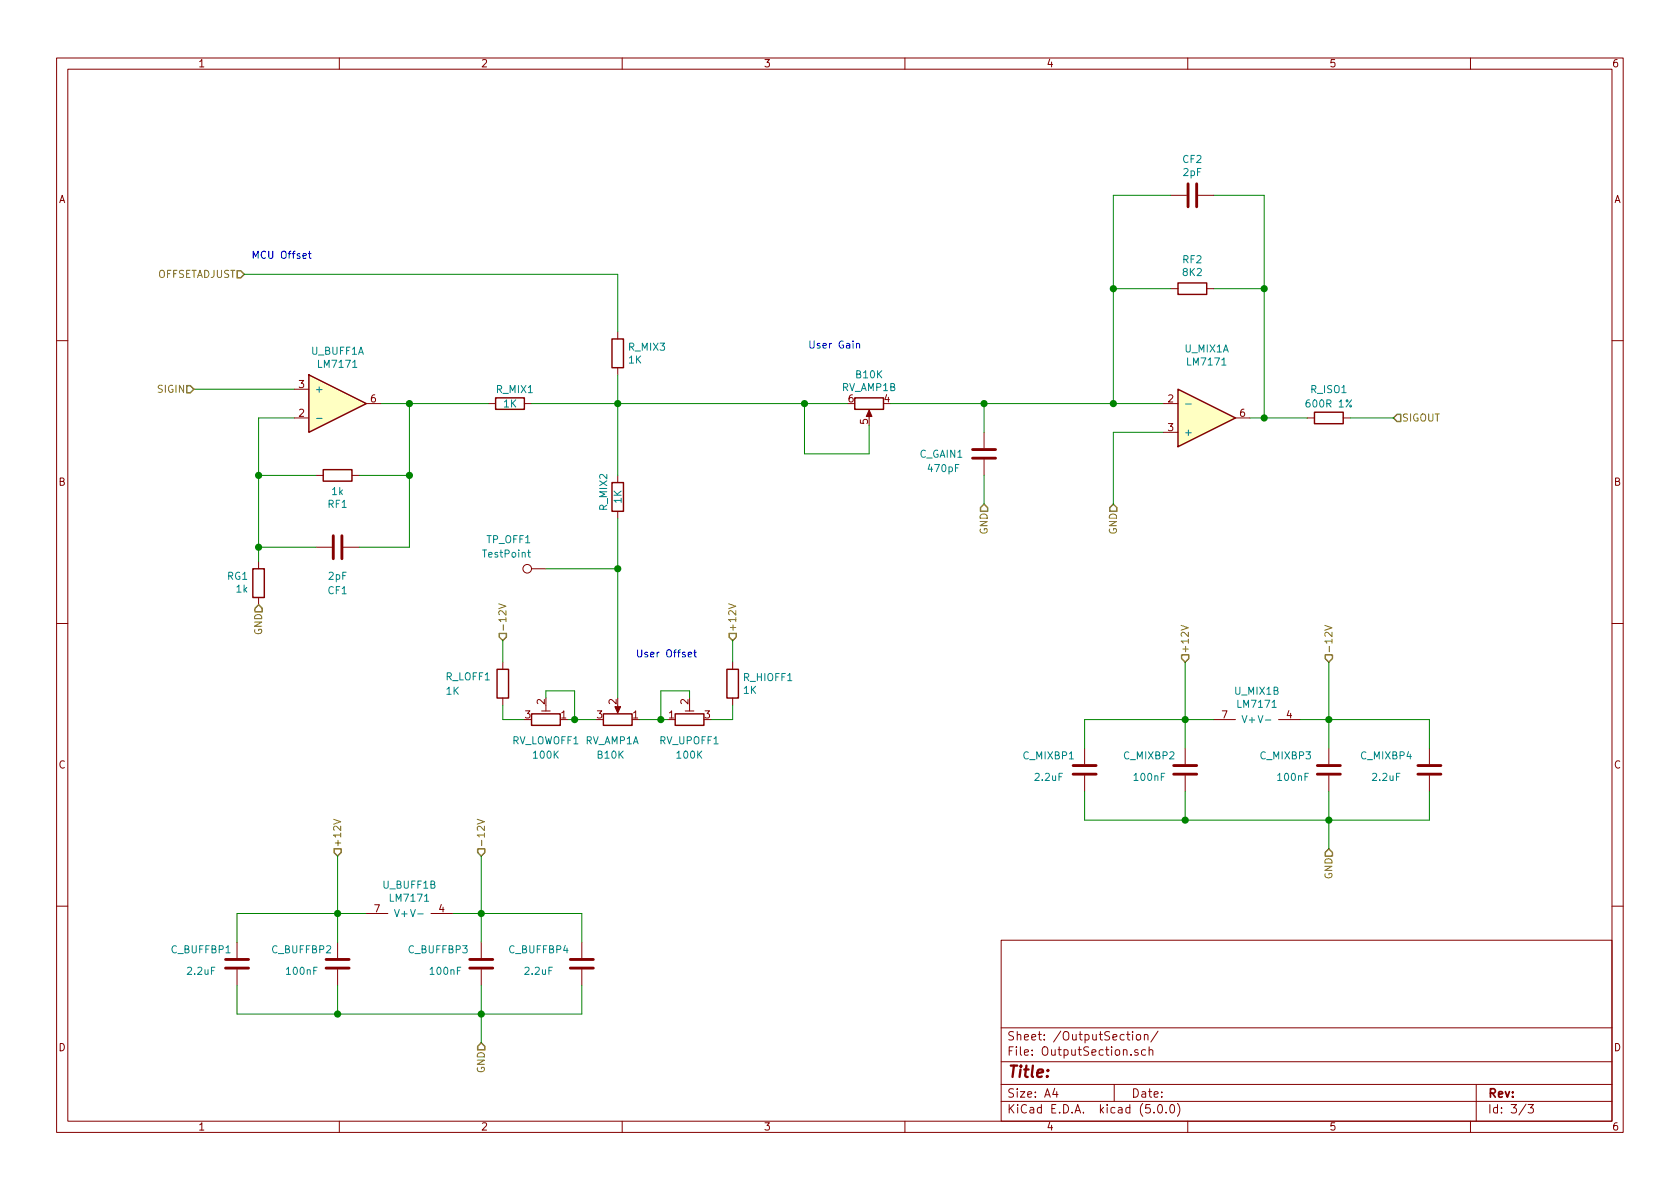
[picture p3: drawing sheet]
EESchema Schematic File Version 4
EELAYER 30 0
EELAYER END
$Descr A4 11693 8268
encoding utf-8
Sheet 3 3
Title ""
Date ""
Rev ""
Comp ""
Comment1 ""
Comment2 ""
Comment3 ""
Comment4 ""
$EndDescr
$Comp
L Device:R R_MIX2
U 1 1
P 4300 3450
F 0 "R_MIX2" V 4200 3550 50  0000 R CNN
F 1 "1K" V 4300 3500 50  0000 R CNN
F 2 "Resistor_SMD:R_0805_2012Metric_Pad1.15x1.40mm_HandSolder" V 4230 3450 50  0001 C CNN
F 3 "~" H 4300 3450 50  0001 C CNN
	1    4300 3450
	1    0    0    1   
$EndComp
$Comp
L Device:R R_MIX1
U 1 1
P 3550 2800
F 0 "R_MIX1" V 3450 2900 50  0000 R CNN
F 1 "1K" V 3550 2850 50  0000 R CNN
F 2 "Resistor_SMD:R_0805_2012Metric_Pad1.15x1.40mm_HandSolder" V 3480 2800 50  0001 C CNN
F 3 "~" H 3550 2800 50  0001 C CNN
	1    3550 2800
	0    -1   1    0   
$EndComp
Wire Wire Line
	5100 5000 4950 5000
Wire Wire Line
	2050 2900 1800 2900
Wire Wire Line
	1800 2900 1800 3300
Wire Wire Line
	2850 3300 2850 2800
Wire Wire Line
	1350 2700 2050 2700
Wire Wire Line
	3500 5000 3650 5000
$Comp
L Device:R R_ISO1
U 1 1
P 9250 2900
F 0 "R_ISO1" V 9050 2900 50  0000 C CNN
F 1 "600R 1%" V 9150 2900 50  0000 C CNN
F 2 "Resistor_SMD:R_0805_2012Metric_Pad1.15x1.40mm_HandSolder" V 9180 2900 50  0001 C CNN
F 3 "~" H 9250 2900 50  0001 C CNN
	1    9250 2900
	0    1    1    0   
$EndComp
$Comp
L Device:R_POT_TRIM RV_UPOFF1
U 1 1
P 4800 5000
F 0 "RV_UPOFF1" V 4650 5000 50  0000 C CNN
F 1 "100K" V 4550 5000 50  0000 C CNN
F 2 "Potentiometer_THT:Potentiometer_Piher_PT-6-V_Vertical" H 4800 5000 50  0001 C CNN
F 3 "~" H 4800 5000 50  0001 C CNN
F 4 "652-3296Y-1-104LF" H -650 3650 50  0001 C CNN "MouserPartNo"
	1    4800 5000
	0    -1   -1   0   
$EndComp
Wire Wire Line
	4800 4850 4800 4800
Wire Wire Line
	4800 4800 4600 4800
Wire Wire Line
	4600 4800 4600 5000
Wire Wire Line
	4600 5000 4650 5000
Wire Wire Line
	3800 4800 4000 4800
Wire Wire Line
	4000 4800 4000 5000
Connection ~ 4000 5000
Wire Wire Line
	4000 5000 3950 5000
Wire Wire Line
	3800 4800 3800 4850
Connection ~ 4600 5000
$Comp
L Device:C C_GAIN1
U 1 1
P 6850 3150
F 0 "C_GAIN1" H 6400 3150 50  0000 L CNN
F 1 "470pF" H 6450 3050 50  0000 L CNN
F 2 "Capacitor_SMD:C_0805_2012Metric_Pad1.15x1.40mm_HandSolder" H 6888 3000 50  0001 C CNN
F 3 "~" H 6850 3150 50  0001 C CNN
	1    6850 3150
	1    0    0    -1  
$EndComp
Wire Wire Line
	6850 3000 6850 2800
$Comp
L Device:R_POT_Dual_Separate RV_AMP1
U 1 1
P 4300 5000
F 0 "RV_AMP1" V 4150 5150 50  0000 R CNN
F 1 "B10K" V 4050 5050 50  0000 R CNN
F 2 "PTH901:PTH901" H 4300 5000 50  0001 C CNN
F 3 "~" H 4300 5000 50  0001 C CNN
F 4 "652-PTH901-030S-103B" H -700 3300 50  0001 C CNN "MouserPartNo"
	1    4300 5000
	0    1    -1   0   
$EndComp
$Comp
L Device:R_POT_Dual_Separate RV_AMP1
U 2 1
P 6050 2800
F 0 "RV_AMP1" V 5936 2800 50  0000 C CNN
F 1 "B10K" V 5847 2800 50  0000 C CNN
F 2 "PTH901:PTH901" H 6050 2800 50  0001 C CNN
F 3 "~" H 6050 2800 50  0001 C CNN
F 4 "652-PTH901-030S-103B" H -3450 -1150 50  0001 C CNN "MouserPartNo"
	2    6050 2800
	0    1    1    0   
$EndComp
Text HLabel 1350 2700 0    50   Input ~ 0
SIGIN
Text HLabel 5100 4450 1    50   Input ~ 0
+12V
Text HLabel 3500 4450 1    50   Input ~ 0
-12V
Text HLabel 9700 2900 2    50   Input ~ 0
SIGOUT
Wire Wire Line
	9700 2900 9400 2900
Wire Wire Line
	4450 5000 4600 5000
Wire Wire Line
	4000 5000 4150 5000
$Comp
L Device:C C_GAINBP?
U 1 1
P 8250 5350
AR Path="/5BC85CD1" Ref="C_GAINBP?"  Part="1" 
AR Path="/5BBD761F/5BC85CD1" Ref="C_MIXBP2"  Part="1" 
F 0 "C_MIXBP2" H 8000 5450 50  0000 C CNN
F 1 "100nF" H 8000 5300 50  0000 C CNN
F 2 "Capacitor_SMD:C_0805_2012Metric_Pad1.15x1.40mm_HandSolder" H 8288 5200 50  0001 C CNN
F 3 "~" H 8250 5350 50  0001 C CNN
	1    8250 5350
	1    0    0    -1  
$EndComp
$Comp
L Device:C C_GAINBP?
U 1 1
P 9250 5350
AR Path="/5BC85CDF" Ref="C_GAINBP?"  Part="1" 
AR Path="/5BBD761F/5BC85CDF" Ref="C_MIXBP3"  Part="1" 
F 0 "C_MIXBP3" H 8950 5450 50  0000 C CNN
F 1 "100nF" H 9000 5300 50  0000 C CNN
F 2 "Capacitor_SMD:C_0805_2012Metric_Pad1.15x1.40mm_HandSolder" H 9288 5200 50  0001 C CNN
F 3 "~" H 9250 5350 50  0001 C CNN
	1    9250 5350
	1    0    0    -1  
$EndComp
Wire Wire Line
	9250 5200 9250 5000
Wire Wire Line
	8250 5200 8250 5000
Wire Wire Line
	8250 5500 8250 5700
Wire Wire Line
	9250 5700 9250 5500
Connection ~ 9250 5700
$Comp
L Device:R_POT_TRIM RV_LOWOFF1
U 1 1
P 3800 5000
F 0 "RV_LOWOFF1" V 3650 5000 50  0000 C CNN
F 1 "100K" V 3550 5000 50  0000 C CNN
F 2 "Potentiometer_THT:Potentiometer_Piher_PT-6-V_Vertical" H 3800 5000 50  0001 C CNN
F 3 "~" H 3800 5000 50  0001 C CNN
F 4 "652-3296Y-1-104LF" H -1650 2950 50  0001 C CNN "MouserPartNo"
	1    3800 5000
	0    1    -1   0   
$EndComp
Text HLabel 6850 3500 3    50   Input ~ 0
GND
Wire Wire Line
	6850 3500 6850 3300
Wire Wire Line
	6850 2800 7750 2800
Connection ~ 7750 2800
Wire Wire Line
	7750 2800 8100 2800
Text HLabel 7750 3500 3    50   Input ~ 0
GND
Wire Wire Line
	7750 3500 7750 3000
Wire Wire Line
	7750 3000 8100 3000
Connection ~ 4300 2800
Text HLabel 8250 4600 1    50   Input ~ 0
+12V
Wire Wire Line
	8250 4600 8250 5000
Connection ~ 8250 5000
Text HLabel 9250 4600 1    50   Input ~ 0
-12V
Wire Wire Line
	9250 4600 9250 5000
Connection ~ 9250 5000
Text HLabel 9250 5900 3    50   Input ~ 0
GND
Wire Wire Line
	9250 5900 9250 5700
$Comp
L Connector:TestPoint TP_OFF1
U 1 1
P 3800 3950
F 0 "TP_OFF1" V 4000 4050 50  0000 L CNN
F 1 "TestPoint" V 3900 4050 50  0000 L CNN
F 2 "TestPoint:TestPoint_Pad_D2.0mm" H 4000 3950 50  0001 C CNN
F 3 "~" H 4000 3950 50  0001 C CNN
	1    3800 3950
	0    -1   -1   0   
$EndComp
$Comp
L Device:R R_LOFF1
U 1 1
P 3500 4750
F 0 "R_LOFF1" H 3100 4800 50  0000 L CNN
F 1 "1K" H 3100 4700 50  0000 L CNN
F 2 "Resistor_SMD:R_0805_2012Metric_Pad1.15x1.40mm_HandSolder" V 3430 4750 50  0001 C CNN
F 3 "~" H 3500 4750 50  0001 C CNN
	1    3500 4750
	1    0    0    -1  
$EndComp
$Comp
L Device:R R_HIOFF1
U 1 1
P 5100 4750
F 0 "R_HIOFF1" H 5170 4795 50  0000 L CNN
F 1 "1K" H 5170 4706 50  0000 L CNN
F 2 "Resistor_SMD:R_0805_2012Metric_Pad1.15x1.40mm_HandSolder" V 5030 4750 50  0001 C CNN
F 3 "~" H 5100 4750 50  0001 C CNN
	1    5100 4750
	1    0    0    -1  
$EndComp
Wire Wire Line
	3500 4450 3500 4600
Wire Wire Line
	3500 4900 3500 5000
Wire Wire Line
	5100 4600 5100 4450
Wire Wire Line
	5100 4900 5100 5000
$Comp
L Device:R RF1
U 1 1
P 2350 3300
F 0 "RF1" V 2146 3300 50  0000 C CNN
F 1 "1k" V 2235 3300 50  0000 C CNN
F 2 "Resistor_SMD:R_0805_2012Metric_Pad1.15x1.40mm_HandSolder" V 2280 3300 50  0001 C CNN
F 3 "~" H 2350 3300 50  0001 C CNN
	1    2350 3300
	0    1    -1   0   
$EndComp
Wire Wire Line
	2200 3300 1800 3300
Wire Wire Line
	2500 3300 2850 3300
Wire Wire Line
	2650 2800 2850 2800
Connection ~ 2850 2800
Wire Wire Line
	2850 2800 3400 2800
$Comp
L Device:R RG1
U 1 1
P 1800 4050
F 0 "RG1" H 1730 4005 50  0000 R CNN
F 1 "1k" H 1730 4094 50  0000 R CNN
F 2 "Resistor_SMD:R_0805_2012Metric_Pad1.15x1.40mm_HandSolder" V 1730 4050 50  0001 C CNN
F 3 "~" H 1800 4050 50  0001 C CNN
	1    1800 4050
	1    0    0    1   
$EndComp
Wire Wire Line
	1800 3900 1800 3800
Connection ~ 1800 3300
Wire Wire Line
	6200 2800 6850 2800
Connection ~ 6850 2800
Wire Wire Line
	5900 2800 5600 2800
Wire Wire Line
	6050 2950 6050 3150
Wire Wire Line
	6050 3150 5600 3150
Wire Wire Line
	5600 3150 5600 2800
Connection ~ 5600 2800
Wire Wire Line
	7750 2000 7750 2800
Wire Wire Line
	8700 2900 8800 2900
$Comp
L Device:R RF2
U 1 1
P 8300 2000
F 0 "RF2" V 8096 2000 50  0000 C CNN
F 1 "8K2" V 8185 2000 50  0000 C CNN
F 2 "Resistor_SMD:R_0805_2012Metric_Pad1.15x1.40mm_HandSolder" V 8230 2000 50  0001 C CNN
F 3 "~" H 8300 2000 50  0001 C CNN
	1    8300 2000
	0    1    1    0   
$EndComp
Wire Wire Line
	7750 2000 8150 2000
Wire Wire Line
	8450 2000 8800 2000
Wire Wire Line
	8800 2000 8800 2900
Connection ~ 8800 2900
Wire Wire Line
	8800 2900 9100 2900
Wire Wire Line
	4300 2800 5600 2800
Wire Wire Line
	4300 2800 4300 3300
Wire Wire Line
	4300 3600 4300 3950
Wire Wire Line
	3800 3950 4300 3950
Connection ~ 4300 3950
Wire Wire Line
	4300 3950 4300 4850
Text HLabel 1800 4200 3    50   Input ~ 0
GND
Wire Wire Line
	9050 5000 9250 5000
Wire Wire Line
	8250 5000 8450 5000
Wire Wire Line
	8250 5700 9250 5700
Wire Wire Line
	3700 2800 4300 2800
Text HLabel 1700 1900 0    50   Input ~ 0
OFFSETADJUST
$Comp
L Device:R R_MIX3
U 1 1
P 4300 2450
F 0 "R_MIX3" H 4370 2495 50  0000 L CNN
F 1 "1K" H 4370 2406 50  0000 L CNN
F 2 "Resistor_SMD:R_0805_2012Metric_Pad1.15x1.40mm_HandSolder" V 4230 2450 50  0001 C CNN
F 3 "~" H 4300 2450 50  0001 C CNN
	1    4300 2450
	1    0    0    -1  
$EndComp
Wire Wire Line
	4300 2300 4300 1900
Wire Wire Line
	4300 1900 1700 1900
Wire Wire Line
	4300 2600 4300 2800
Text Notes 4425 4575 0    50   ~ 0
User Offset\n
Text Notes 1750 1800 0    50   ~ 0
MCU Offset\n
Text Notes 5625 2425 0    50   ~ 0
User Gain
$Comp
L Amplifier_Custom:LM7171 U_BUFF1
U 1 1
P 2350 2800
F 0 "U_BUFF1" H 2350 3167 50  0000 C CNN
F 1 "LM7171" H 2350 3076 50  0000 C CNN
F 2 "Package_SO:SOIC-8_3.9x4.9mm_P1.27mm" H 2350 2800 50  0001 C CNN
F 3 "" H 2350 2800 50  0001 C CNN
	1    2350 2800
	1    0    0    -1  
$EndComp
$Comp
L Amplifier_Custom:LM7171 U_MIX1
U 1 1
P 8400 2900
F 0 "U_MIX1" H 8400 2422 50  0000 C CNN
F 1 "LM7171" H 8400 2513 50  0000 C CNN
F 2 "Package_SO:SOIC-8_3.9x4.9mm_P1.27mm" H 8400 2900 50  0001 C CNN
F 3 "" H 8400 2900 50  0001 C CNN
	1    8400 2900
	1    0    0    1   
$EndComp
$Comp
L Amplifier_Custom:LM7171 U_MIX1
U 2 1
P 8750 4900
F 0 "U_MIX1" V 8845 4900 50  0000 C CNN
F 1 "LM7171" V 8754 4900 50  0000 C CNN
F 2 "Package_SO:SOIC-8_3.9x4.9mm_P1.27mm" H 8750 4900 50  0001 C CNN
F 3 "" H 8750 4900 50  0001 C CNN
	2    8750 4900
	0    -1   -1   0   
$EndComp
$Comp
L Device:C C_MIXBP?
U 1 1
P 7550 5350
AR Path="/5BC7A089" Ref="C_MIXBP?"  Part="1" 
AR Path="/5BBD761F/5BC7A089" Ref="C_MIXBP1"  Part="1" 
F 0 "C_MIXBP1" H 7300 5450 50  0000 C CNN
F 1 "2.2uF" H 7300 5300 50  0000 C CNN
F 2 "Capacitor_SMD:C_0805_2012Metric_Pad1.15x1.40mm_HandSolder" H 7588 5200 50  0001 C CNN
F 3 "~" H 7550 5350 50  0001 C CNN
	1    7550 5350
	1    0    0    -1  
$EndComp
Wire Wire Line
	7550 5200 7550 5000
Wire Wire Line
	7550 5500 7550 5700
Wire Wire Line
	7550 5000 8250 5000
Wire Wire Line
	7550 5700 8250 5700
Connection ~ 8250 5700
$Comp
L Device:C C_MIXBP?
U 1 1
P 9950 5350
AR Path="/5BC7ED23" Ref="C_MIXBP?"  Part="1" 
AR Path="/5BBD761F/5BC7ED23" Ref="C_MIXBP4"  Part="1" 
F 0 "C_MIXBP4" H 10250 5450 50  0000 C CNN
F 1 "2.2uF" H 10250 5300 50  0000 C CNN
F 2 "Capacitor_SMD:C_0805_2012Metric_Pad1.15x1.40mm_HandSolder" H 9988 5200 50  0001 C CNN
F 3 "~" H 9950 5350 50  0001 C CNN
	1    9950 5350
	-1   0    0    -1  
$EndComp
Wire Wire Line
	9950 5200 9950 5000
Wire Wire Line
	9950 5500 9950 5700
Wire Wire Line
	9950 5000 9250 5000
Wire Wire Line
	9950 5700 9250 5700
$Comp
L Device:C C_MIXBP?
U 1 1
P 2350 6700
AR Path="/5BC87C97" Ref="C_MIXBP?"  Part="1" 
AR Path="/5BBD761F/5BC87C97" Ref="C_BUFFBP2"  Part="1" 
F 0 "C_BUFFBP2" H 2100 6800 50  0000 C CNN
F 1 "100nF" H 2100 6650 50  0000 C CNN
F 2 "Capacitor_SMD:C_0805_2012Metric_Pad1.15x1.40mm_HandSolder" H 2388 6550 50  0001 C CNN
F 3 "~" H 2350 6700 50  0001 C CNN
	1    2350 6700
	1    0    0    -1  
$EndComp
$Comp
L Device:C C_MIXBP?
U 1 1
P 3350 6700
AR Path="/5BC87C9D" Ref="C_MIXBP?"  Part="1" 
AR Path="/5BBD761F/5BC87C9D" Ref="C_BUFFBP3"  Part="1" 
F 0 "C_BUFFBP3" H 3050 6800 50  0000 C CNN
F 1 "100nF" H 3100 6650 50  0000 C CNN
F 2 "Capacitor_SMD:C_0805_2012Metric_Pad1.15x1.40mm_HandSolder" H 3388 6550 50  0001 C CNN
F 3 "~" H 3350 6700 50  0001 C CNN
	1    3350 6700
	1    0    0    -1  
$EndComp
Wire Wire Line
	3350 6550 3350 6350
Wire Wire Line
	2350 6550 2350 6350
Wire Wire Line
	2350 6850 2350 7050
Wire Wire Line
	3350 7050 3350 6850
Connection ~ 3350 7050
Text HLabel 2350 5950 1    50   Input ~ 0
+12V
Wire Wire Line
	2350 5950 2350 6350
Connection ~ 2350 6350
Text HLabel 3350 5950 1    50   Input ~ 0
-12V
Wire Wire Line
	3350 5950 3350 6350
Connection ~ 3350 6350
Text HLabel 3350 7250 3    50   Input ~ 0
GND
Wire Wire Line
	3350 7250 3350 7050
Wire Wire Line
	3150 6350 3350 6350
Wire Wire Line
	2350 6350 2550 6350
Wire Wire Line
	2350 7050 3350 7050
$Comp
L Amplifier_Custom:LM7171 U_BUFF1
U 2 1
P 2850 6250
F 0 "U_BUFF1" V 2945 6250 50  0000 C CNN
F 1 "LM7171" V 2854 6250 50  0000 C CNN
F 2 "Package_SO:SOIC-8_3.9x4.9mm_P1.27mm" H 2850 6250 50  0001 C CNN
F 3 "" H 2850 6250 50  0001 C CNN
	2    2850 6250
	0    -1   -1   0   
$EndComp
$Comp
L Device:C C_MIXBP?
U 1 1
P 1650 6700
AR Path="/5BC87CB9" Ref="C_MIXBP?"  Part="1" 
AR Path="/5BBD761F/5BC87CB9" Ref="C_BUFFBP1"  Part="1" 
F 0 "C_BUFFBP1" H 1400 6800 50  0000 C CNN
F 1 "2.2uF" H 1400 6650 50  0000 C CNN
F 2 "Capacitor_SMD:C_0805_2012Metric_Pad1.15x1.40mm_HandSolder" H 1688 6550 50  0001 C CNN
F 3 "~" H 1650 6700 50  0001 C CNN
	1    1650 6700
	1    0    0    -1  
$EndComp
Wire Wire Line
	1650 6550 1650 6350
Wire Wire Line
	1650 6850 1650 7050
Wire Wire Line
	1650 6350 2350 6350
Wire Wire Line
	1650 7050 2350 7050
Connection ~ 2350 7050
$Comp
L Device:C C_MIXBP?
U 1 1
P 4050 6700
AR Path="/5BC87CC4" Ref="C_MIXBP?"  Part="1" 
AR Path="/5BBD761F/5BC87CC4" Ref="C_BUFFBP4"  Part="1" 
F 0 "C_BUFFBP4" H 4350 6800 50  0000 C CNN
F 1 "2.2uF" H 4350 6650 50  0000 C CNN
F 2 "Capacitor_SMD:C_0805_2012Metric_Pad1.15x1.40mm_HandSolder" H 4088 6550 50  0001 C CNN
F 3 "~" H 4050 6700 50  0001 C CNN
	1    4050 6700
	-1   0    0    -1  
$EndComp
Wire Wire Line
	4050 6550 4050 6350
Wire Wire Line
	4050 6850 4050 7050
Wire Wire Line
	4050 6350 3350 6350
Wire Wire Line
	4050 7050 3350 7050
$Comp
L Device:C CF2
U 1 1
P 8300 1350
F 0 "CF2" V 8048 1350 50  0000 C CNN
F 1 "2pF" V 8139 1350 50  0000 C CNN
F 2 "Capacitor_SMD:C_0805_2012Metric_Pad1.15x1.40mm_HandSolder" H 8338 1200 50  0001 C CNN
F 3 "~" H 8300 1350 50  0001 C CNN
	1    8300 1350
	0    1    1    0   
$EndComp
Wire Wire Line
	8150 1350 7750 1350
Wire Wire Line
	7750 1350 7750 2000
Connection ~ 7750 2000
Wire Wire Line
	8450 1350 8800 1350
Wire Wire Line
	8800 1350 8800 2000
Connection ~ 8800 2000
$Comp
L Device:C CF1
U 1 1
P 2350 3800
F 0 "CF1" V 2650 3800 50  0000 C CNN
F 1 "2pF" V 2550 3800 50  0000 C CNN
F 2 "Capacitor_SMD:C_0805_2012Metric_Pad1.15x1.40mm_HandSolder" H 2388 3650 50  0001 C CNN
F 3 "~" H 2350 3800 50  0001 C CNN
	1    2350 3800
	0    1    1    0   
$EndComp
Wire Wire Line
	2200 3800 1800 3800
Connection ~ 1800 3800
Wire Wire Line
	1800 3800 1800 3300
Wire Wire Line
	2500 3800 2850 3800
Wire Wire Line
	2850 3800 2850 3300
Connection ~ 2850 3300
$EndSCHEMATC
